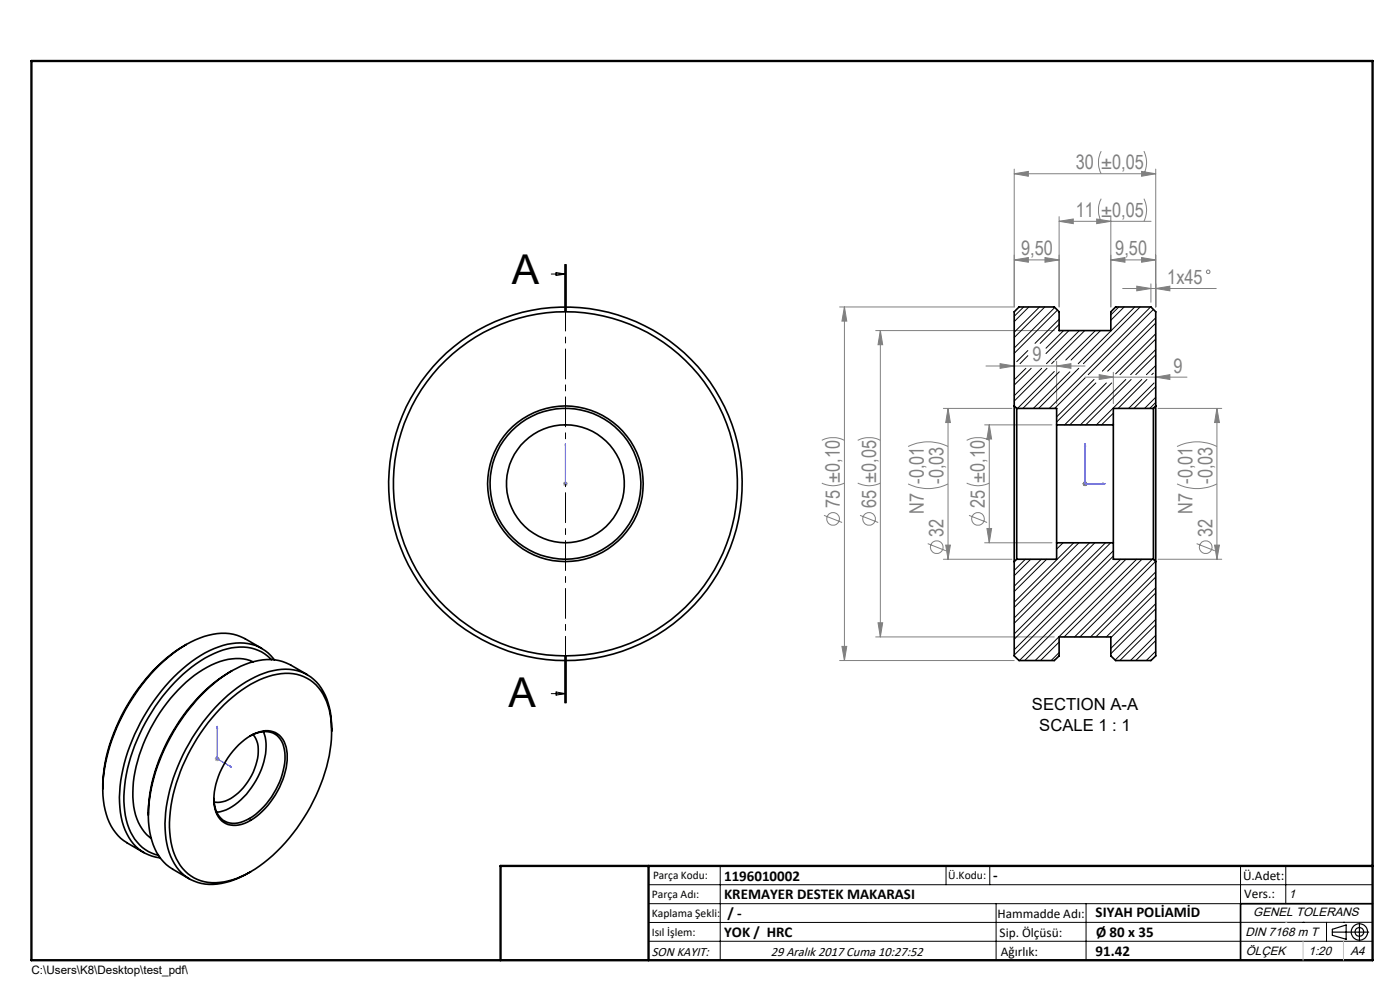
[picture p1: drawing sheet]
<svg xmlns="http://www.w3.org/2000/svg" width="297mm" height="210mm" viewBox="0 0 297 210" stroke-linecap="round" stroke-linejoin="round" font-family="sans-serif">
<g fill="none" stroke="#808080" stroke-width=".21">
<path d="M215.2 36.9l3-.5v1zM215.2 35.9v29.2h-37.1M215.2 36.9h30M233.6 32.1a5.4 5.4 0 0 0 0 4.8M242.2 36.4l3 .5-3 .5zM242.7 32.1l.1 .3a5.3 5.3 0 0 1-.1 4.5M245.2 35.9v29.2M215.2 55.1l3-.5v1zM215.2 55.1h9.5M221.7 54.6l3 .5-3 .5zM224.7 46.9l3-.4v.9zM224.7 46v19.1"/>
<path d="M224.7 46.9h19.5M232.7 46.5l3 .4-3 .5zM233.6 42.1a5.4 5.4 0 0 0 0 4.8M235.7 55.1l3-.5v1zM235.7 55.1h9.5M235.7 46v19.1M242.2 54.6l3 .5-3 .5zM242.7 42.1l.1 .4a5.3 5.3 0 0 1-.1 4.4M179.1 65.1l.5 3h-1zM179.1 65.1v75M185.8 70.1h37.9M186.8 70.1l.5 3h-1z"/>
<path d="M186.8 70.1v65M209.2 77.6h21M212.2 77.1l3 .5-3 .5zM224.2 77.6l3-.5v1zM224.2 76.6v9M233.2 79.5l3 .5-3 .5zM236.2 79v6.6M238.2 61.2h19.8M241.2 60.7l3 .5-3 .5zM244.2 60.2v3.9M245.2 61.2l3-.5v1zM174.3 93.4a5.4 5.4 0 0 1 4.8 0"/>
<path d="M182 93.4a5.4 5.4 0 0 1 4.8 0M192.7 94.7a9.6 9.6 0 0 1 8.4 0M200.1 86.6h14.6M201.1 86.6l.5 3h-1zM201.1 86.6v32M205.1 93.4a5.4 5.4 0 0 1 4.8 0M208.9 90.1h14.3M209.9 90.1l.5 3h-1zM209.9 90.1v25M230.2 80h21.6M245.2 80l3-.5v1zM245.7 86.6h13.5"/>
<path d="M249.7 94.7a9.6 9.6 0 0 1 8.5 0M258.2 86.6l.5 3h-1zM258.2 86.6v32M119.5 102.6h.9M119.6 102.3l.7 .7M119.9 102.1v1M120.3 102.3l-.7 .7M174.3 102.5l.3 .1a5.4 5.4 0 0 0 4.5-.1M174.8 109.3l3.8 1.5M182 102.5l.3 .1a5.3 5.3 0 0 0 4.5-.1M182.5 109.3l3.8 1.5M192.7 102.6a9.6 9.6 0 0 0 8.4 0"/>
<path d="M196.8 115.3l3.9 1.5M200.1 118.6h14.6M200.6 115.6h1l-.5 3zM205.1 102.5l.3 .1a5.3 5.3 0 0 0 4.5-.1M205.6 109.3l3.8 1.5M208.9 115.1h14.3M209.4 112.1h1l-.5 3zM229.7 102.6h1M229.8 102.3l.7 .7M230.2 102.1v1M230.5 102.3l-.7 .7M245.7 118.6h13.5"/>
<path d="M249.7 102.6a9.6 9.6 0 0 0 8.5 0M253.9 115.3l3.8 1.5M257.7 115.6h1l-.5 3zM178.6 137.1h1l-.5 3zM185.8 135.1h37.9M186.3 132.1h1l-.5 3zM178.1 140.1h37.1M45.6 161h1M45.7 160.6l.7 .7M46.1 160.5v1M46.4 160.6l-.7 .7"/>
<circle cx="256.3" cy="57.7" r=".39"/>
<circle cx="176.7" cy="110.1" r="1.34"/>
<circle cx="184.4" cy="110.1" r="1.34"/>
<circle cx="198.7" cy="116.1" r="1.34"/>
<circle cx="207.5" cy="110.1" r="1.34"/>
<circle cx="255.8" cy="116.1" r="1.34"/>
</g>
<g fill="none" stroke="#000" stroke-width=".25">
<path d="M282.6 197.7h7.8M282.6 197.1l3-.9v3l-3-.8zM288.4 195.8v3.8M106.2 203.7h185"/>
<circle cx="288.4" cy="197.7" r="1.74"/>
<circle cx="288.4" cy="197.7" r=".93"/>
</g>
<path d="M119.9 94.1v.5v-.5M119.9 94.1v8.5M230.2 94.1v8.5h4.2M230.2 94.1l.1 .5h-.2zM119.9 102.5v.2zM119.9 102.6h.1M234 102.5l.4 .1-.4 .1zM46.1 154v.4l-.1-.1zM46.1 154v7l3 1.7M48.8 162.4l.3 .3-.3-.1z" fill="none" stroke="#00f" stroke-width=".21"/>
<path d="M120 56.1v93" fill="none" stroke="#000" stroke-width=".21" stroke-dasharray="6.3 1.3 1.3 1.3" stroke-dashoffset="2.4"/>
<g fill="none" stroke="#000" stroke-width=".21">
<path d="M116.9 58.1h3M118 57.8l1.9 .3-1.9 .3zM119.8 56.1v10M120 56.1v10M120.1 56.1v10M119.8 139.1v10M120 139.1v10M120.1 139.1v10zM116.9 147.1h3M118 146.8l1.9 .3-1.9 .4zM137.6 187.7h153.6M137.6 191.7h153.6"/>
<path d="M137.6 199.7h153.6M152.8 183.7v20M200.7 183.7v4M210 183.7v4M211.3 191.7v12M230.4 191.7v12M263.2 183.7v20M272.8 183.7v8M276.4 195.6h.1M281.4 195.6v4.1M285 195.6h.1M291.2 195.6l-153.6 .1"/>
</g>
<path d="M291.2 191.7h-28v12" fill="none" stroke="#000" stroke-width=".35"/>
<path d="M6.7 12.9h284.5v190.8h-284.5zM137.6 183.7v20M291.2 183.7h-185v20" fill="none" stroke="#000" stroke-width=".5"/>
<path d="M276.4 199.7v4M285 199.7v4" fill="none" stroke="#c0c0c0" stroke-width=".21"/>
<path d="M272.8 195.6h.1" fill="none" stroke="#c0c0c0" stroke-width=".25"/>
<g fill="#00f">
<path d="M119.9 102.5v.2zM119.9 94.1v.5z"/>
<path d="M48.8 162.4l.3 .3-.3-.1zM46.1 154v.4l-.1-.1z"/>
<path d="M234 102.5l.4 .1-.4 .1zM230.2 94.1l.1 .5h-.2zM234 102.5l.4 .1-.4 .1zM230.2 94.1l.1 .5h-.2z"/>
</g>
<g fill="#808080">
<path d="M212.2 77.1l3 .5-3 .5zM224.2 77.6l3-.5v1zM233.2 79.5l3 .5-3 .5zM245.2 80l3-.5v1z"/>
<path d="M215.2 36.9l3-.5v1zM242.2 36.4l3 .5-3 .5zM235.7 55.1l3-.5v1zM242.2 54.6l3 .5-3 .5zM241.2 60.7l3 .5-3 .5zM245.2 61.2l3-.5v1z"/>
<path d="M215.2 55.1l3-.5v1zM221.7 54.6l3 .5-3 .5z"/>
<path d="M224.7 46.9l3-.4v.9zM232.7 46.5l3 .4-3 .5z"/>
<path d="M186.8 70.1l.5 3h-1zM186.3 132.1h1l-.5 3zM179.1 65.1l.5 3h-1zM178.6 137.1h1l-.5 3z"/>
<path d="M201.1 86.6l.5 3h-1zM200.6 115.6h1l-.5 3zM258.2 86.6l.5 3h-1zM257.7 115.6h1l-.5 3zM209.9 90.1l.5 3h-1zM209.4 112.1h1l-.5 3z"/>
</g>
<g fill="none" stroke="#000" stroke-width=".35">
<path d="M215.2 86.1v33M215.2 86.1v-20l1-1h7.5l1 1v4h11v-4l1-1h7.5l1 1v20M215.2 86.1l.5 .5M215.7 86.6v32M215.7 86.6h8.5v3.5M224.2 90.1v25M224.2 90.1h12M236.2 90.1v25M244.7 86.6v32M244.7 86.6h-8.5v3.5M245.2 86.1v33M245.2 86.1l-.5 .5"/>
<path d="M215.2 119.1v20l1 1h7.5l1-1v-4h11v4l1 1h7.5l1-1v-20M215.7 118.6l-.5 .5M224.2 115.1v3.5h-8.5M224.2 115.1h12M236.2 115.1v3.5h8.5M244.7 118.6l.5 .5M39.5 136.7a39.4 39.4 0 0 0-16.8 23.8 21.9 21.9 0 0 0 .5 13.9 9.5 9.5 0 0 0 3.8 4.4l3.5 2.1M39.5 136.7a13.9 13.9 0 0 1 10.8-1.9l1.7 .7 3.5 2M39.5 136.7a37.6 37.6 0 0 0-15.8 20.1 30 30 0 0 0-1.9 10.5M57.6 139.9a9 9 0 0 0-9.4-2.3 26.2 26.2 0 0 0-12.9 9.1 37.3 37.3 0 0 0-9 23.3 12.8 12.8 0 0 0 3.9 9.8l1.3 .8 2.1 .8M58.2 140a9.1 9.1 0 0 0-9.9-3.3 26.1 26.1 0 0 0-13.2 8.8 39.5 39.5 0 0 0-9.8 23.6 14.2 14.2 0 0 0 3.6 10.5 8.8 8.8 0 0 0 5.1 2.4M47.6 149.5a21.1 21.1 0 0 1 12.9-6.7 8.8 8.8 0 0 1 9.1 6.8 25.1 25.1 0 0 1-1.1 15.6 38.1 38.1 0 0 1-15.3 19.7 14.3 14.3 0 0 1-9.8 2.1 9.3 9.3 0 0 1-6.9-7.4 27.5 27.5 0 0 1 1.7-15.9 41.2 41.2 0 0 1 9.4-14.2z"/>
<path d="M49.1 142.3a36.4 36.4 0 0 0-14.8 17.6 31.7 31.7 0 0 0-2.8 13M50.6 158a8.5 8.5 0 0 1 6.8-2.9 4.4 4.4 0 0 1 3.4 4 15.8 15.8 0 0 1-3.9 11.7 10.9 10.9 0 0 1-6.9 4.3 4.2 4.2 0 0 1-4.5-4.2 16.5 16.5 0 0 1 5.1-12.9zM53 156.1a5.2 5.2 0 0 1 5.7-.1 6.8 6.8 0 0 1 1.6 6.7 16.4 16.4 0 0 1-8 11.2 4.3 4.3 0 0 1-6.3-1.6l-.4-1.2-.2-1.7M53.7 155.8a5.5 5.5 0 0 1 .9 5.1 12.6 12.6 0 0 1-6.8 9l-1.1 .3-1.3-.1M53.7 140.4a10.9 10.9 0 0 0-9.7 1.1 32.9 32.9 0 0 0-14 17.6 22.2 22.2 0 0 0-1 14.6l.7 1.5 .9 1.3 1.5 1.4M55.8 155.2a11.6 11.6 0 0 1-1.1 9.6 14.7 14.7 0 0 1-7.4 7.2l-1.3 .3M65.2 143.1l-3.5-2a10.9 10.9 0 0 0-9.7-.2 31.4 31.4 0 0 0-13.6 11.9 36.2 36.2 0 0 0-6.9 21.5 12.1 12.1 0 0 0 5 10l3.7 2.1M70.4 155.1a15.2 15.2 0 0 0-3.3-10.4 9.6 9.6 0 0 0-10.1-2.2 29.7 29.7 0 0 0-14.7 11.8 36.7 36.7 0 0 0-7.3 21.5 12.5 12.5 0 0 0 4.8 10.4 10.7 10.7 0 0 0 10 .4l2.9-1.4M53.2 184.9l-.5 .3"/>
<circle cx="119.9" cy="102.6" r="12.5"/>
<circle cx="119.9" cy="102.6" r="36.5"/>
<circle cx="119.9" cy="102.6" r="16"/>
<circle cx="120" cy="102.6" r="37.5"/>
<circle cx="120" cy="102.6" r="16.5"/>
</g>
<g fill="none" stroke="#000" stroke-width=".21">
<path d="M217.2 65.1l-2 2M217.6 78.1l-2.4 2.5M218.1 74.4l-2.4 2.3M218.1 75.5l-1.7 1.6M218.3 65.1l-3.1 3.1M218.8 78.1l-3.6 3.6M220.5 65.1l-5.3 5.4M221 78.1l-5.8 5.9M221.7 65.1l-6.5 6.5M222.1 78.1l-6.9 7M223.7 78.8l-7.8 7.8M223.7 76.6l-.6 .5"/>
<path d="M223.8 65.2l-8.6 8.6M224.3 65.8l-9.1 9.2M224.7 67.7l-5.1 5.1M224.7 68.8l-4 4M224.7 78.9l-7.7 7.7M225.6 70.1l-3.7 3.8M226.8 70.1l-4.9 4.9M227 78.9l-7.8 7.7M228.1 78.9l-7.8 7.7M228.8 78.1l-.6 .7M229 70.1l-7 7M230.1 70.1l-6.2 6.3"/>
<path d="M232.4 70.1l-6.3 6.3M233.5 70.1l-6.3 6.3M237.3 65.1l-1.6 1.7M238.5 65.1l-2.8 2.8M240.7 65.1l-12 12M241.9 65.1l-12.1 12M244.1 65.1l-21.5 21.5M244.7 65.6l-13.8 13.9M244.7 79.2l-.4 .3M245.2 67.4l-11.3 11.3M245.2 70.8l-8.5 8.5M245.2 74.1l-5.3 5.4"/>
<path d="M245.2 68.5l-10.2 10.2M245.2 77.5l-2 2M245.2 71.9l-7.6 7.6M245.2 75.3l-4.3 4.2M245.2 78.6l-.1 .1M230.2 80.2l-6.5 6.4M232.1 80.5l-7.9 7.9M232.5 81.2l-8.3 8.3M234.7 81.2l-8.9 8.9M235.8 81.2l-8.9 8.9M236.2 89.9l-.3 .2M236.2 87.7l-2.5 2.4"/>
<path d="M238.8 80.5l-9.6 9.6M240 80.5l-9.7 9.6M242.2 80.5l-9.6 9.6M243.3 80.5l-6.1 6.1M244.8 81.2l-5.4 5.4M245.2 84.3l-2.4 2.3M245.2 82l-4.6 4.6M245.2 85.4l-1.3 1.2M217.5 118.6l-2.3 2.4M218.7 118.6l-3.5 3.5M220.9 118.6l-5.7 5.7M222 118.6l-6.8 6.9"/>
<path d="M224.4 115.1l-.2 .2M225.5 115.1l-1.3 1.4M227.8 115.1l-12.6 12.6M228.9 115.1l-13.7 13.8M231.1 115.1l-15.9 16M232.3 115.1l-17.1 17.1M234.5 115.1l-19.3 19.4M235.6 115.1l-20.4 20.5M236.2 116.8l-21 21M236.2 118l-21 21M237.7 118.6l-21.4 21.5M238.9 118.6l-21.5 21.5"/>
<path d="M241.1 118.6l-21.5 21.5M242.3 118.6l-16.6 16.5M244.5 118.6l-16.5 16.5M245.1 119.1l-16 16M224.7 138.4l-1.7 1.7M224.7 136.2l-4 3.9M245.2 121.3l-13.8 13.8M245.2 124.7l-10.5 10.4M245.2 128l-9.5 9.5M245.2 131.4l-8.6 8.6M245.2 134.8l-5.4 5.3M245.2 138.1l-2 2"/>
<path d="M245.2 122.4l-12.7 12.7M245.2 125.8l-9.5 9.5M245.2 129.1l-9.5 9.6M245.2 132.5l-7.6 7.6M245.2 135.9l-4.3 4.2"/>
</g>
<g font-size="8.7">
<text x="108.6" y="60.2">A</text>
<text x="107.9" y="149.9">A</text>
</g>
<g font-size="4.2" fill="#808080">
<text x="228.2" y="35.9">30 ±0,05</text>
<text x="228.2" y="46">11 ±0,05</text>
<text x="216.6" y="54.2">9,50</text>
<text x="236.6" y="54.2">9,50</text>
<text x="247.6" y="60.2">1x45</text>
<text x="219" y="76.7">9</text>
<text x="248.9" y="79">9</text>
<text x="178.2" y="107.8" transform="rotate(-90 178.2 107.8)">75 ±0,10</text>
<text x="185.8" y="107.8" transform="rotate(-90 185.8 107.8)">65 ±0,05</text>
<text x="200.2" y="102.6" transform="rotate(-90 200.2 102.6)">-0,03</text>
<text x="208.9" y="107.8" transform="rotate(-90 208.9 107.8)">25 ±0,10</text>
<text x="257.2" y="102.6" transform="rotate(-90 257.2 102.6)">-0,03</text>
<text x="196" y="109" transform="rotate(-90 196 109)">N7 -0,01</text>
<text x="200.2" y="113.8" transform="rotate(-90 200.2 113.8)">32</text>
<text x="253" y="109" transform="rotate(-90 253 109)">N7 -0,01</text>
<text x="257.2" y="113.8" transform="rotate(-90 257.2 113.8)">32</text>
</g>
<g font-size="3.5">
<text x="218.9" y="150.6">SECTION A-A</text>
<text x="220.5" y="155.1">SCALE 1 : 1</text>
</g>
<g font-size="3.2">
<text x="153.6" y="186.8">1196010002</text>
<text x="153.6" y="190.8">KREMAYER DESTEK MAKARASI</text>
<text x="210.7" y="186.6">-</text>
<text x="154.3" y="194.8">/ -</text>
<text x="232.4" y="194.5">SIYAH POLİAMİD</text>
<text x="153.6" y="198.8">YOK / HRC</text>
<text x="232.4" y="202.8">91.42</text>
<text x="232.5" y="198.8">Ø 80 x 35</text>
</g>
<g font-size="2.8">
<text x="263.7" y="186.7">Ü.Adet:</text>
<text x="263.9" y="190.5">Vers.:</text>
<text x="211.6" y="194.8">Hammadde Adı:</text>
<text x="138.3" y="202.8">SON KAYIT:</text>
<text x="163.5" y="202.8">29 Aralık 2017 Cuma 10:27:52</text>
<text x="212.1" y="198.7">Sip. Ölçüsü:</text>
<text x="212.3" y="202.7">Ağırlık:</text>
</g>
<g font-size="2.6">
<text x="273.4" y="190.4">1</text>
<text x="265.9" y="194.4">GENEL TOLERANS</text>
<text x="264.2" y="198.5">DIN 7168 m T</text>
<text x="264.3" y="202.6">ÖLÇEK</text>
<text x="277.6" y="202.6">1:20</text>
<text x="286.5" y="202.6">A4</text>
</g>
<g font-size="2.5">
<text x="138.3" y="190.5">Parça Adı:</text>
<text x="138.5" y="186.5">Parça Kodu:</text>
<text x="201.2" y="186.5">Ü.Kodu:</text>
<text x="138.3" y="194.5">Kaplama Şekli:</text>
<text x="138.3" y="198.6">Isıl İşlem:</text>
<text x="6.7" y="206.7">C:\Users\K8\Desktop\test_pdf\</text>
</g>
</svg>
